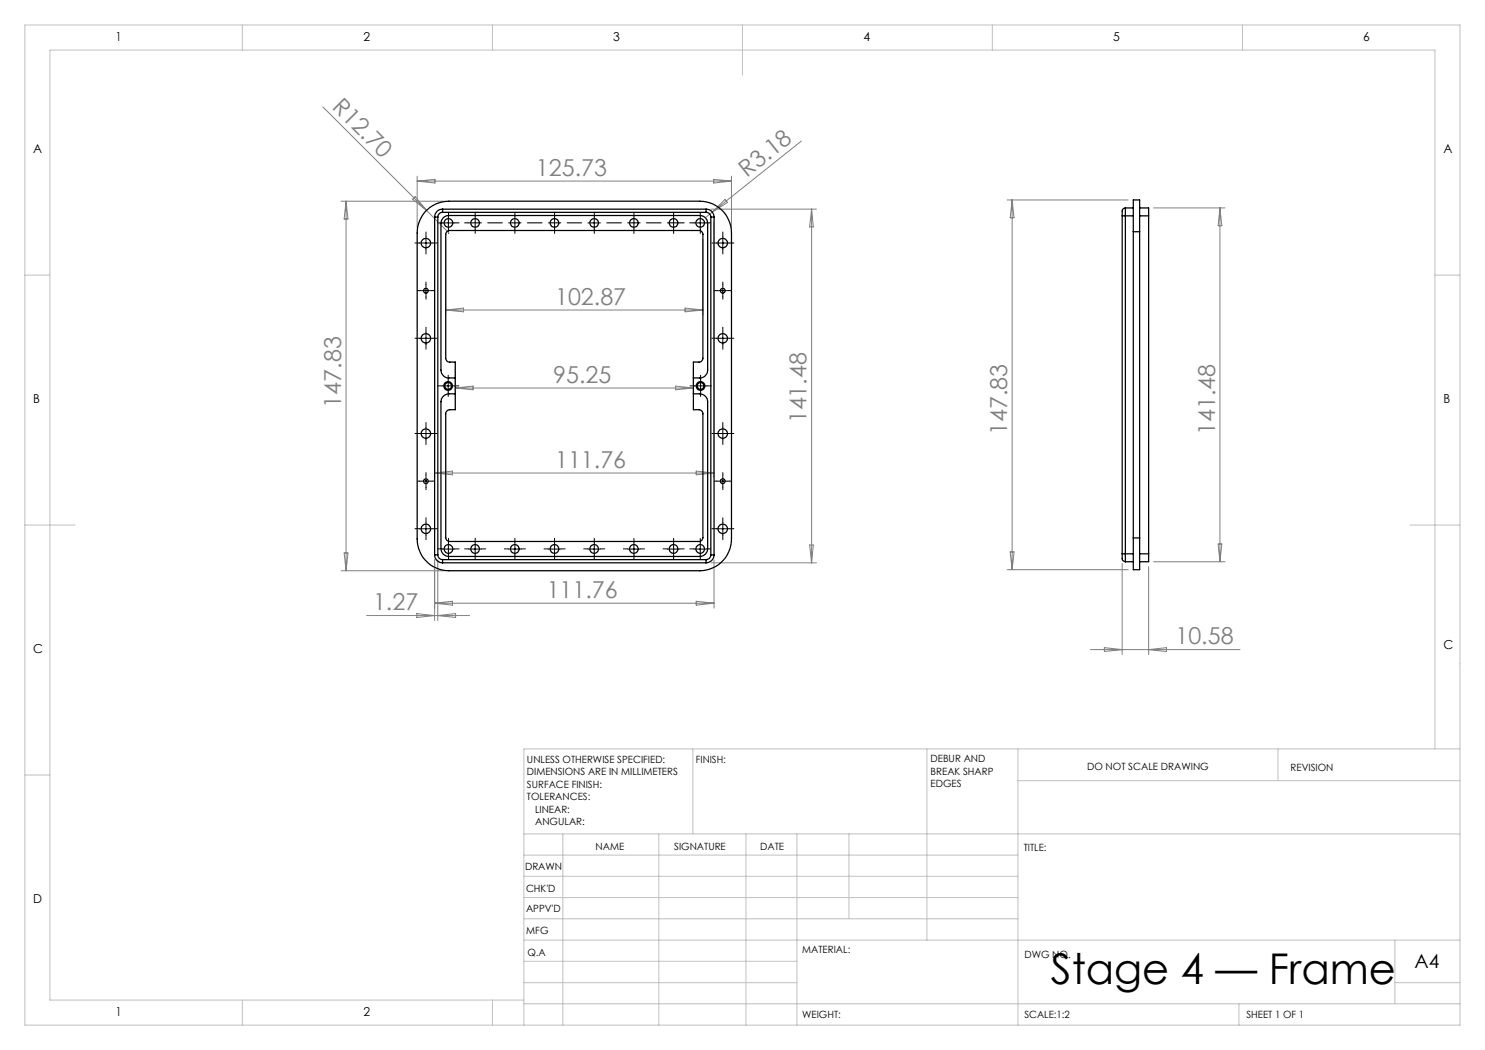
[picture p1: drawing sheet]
<svg xmlns="http://www.w3.org/2000/svg" width="297mm" height="210mm" viewBox="0 0 297 210" stroke-linecap="round" stroke-linejoin="round" font-family="sans-serif">
<g fill="none" stroke="#000" stroke-width=".2" stroke-dasharray="15.2 1.3 1.3 1.3">
<path d="M83.9 48.6h-.9M83.9 58.1h-.4M85.2 47.3v-.9M85.2 49.8v1M85.2 56.9v-.5M85.2 59.4v.4M86.4 48.6h1M86.4 58.1h.5M88.5 44.6h-.9M89.7 43.3v-.8M89.7 45.8v.9M91 44.6h.8"/>
<path d="M93.8 44.6h-.9M95 44.6v1.2M95 44.6h1.3M95 44.6v-1.3M95 44.6h-1.2M95 45.8v.9M95 43.3v-.8M100.5 44.6h-3M103 44.6v1.2M103 44.6h1.2M103 44.6v-1.3M103 44.6h-1.3"/>
<path d="M103 45.8v.9M103 43.3v-.8M108.4 44.6h-2.9M110.9 44.6v1.2M110.9 44.6h1.3M110.9 44.6v-1.3M110.9 44.6h-1.2M110.9 45.8v.9M110.9 43.3v-.8M116.4 44.6h-3M118.9 45.8v.9M118.9 43.3v-.8"/>
<path d="M124.3 44.6h-2.9M126.8 44.6v1.2M126.8 44.6h1.2M126.8 44.6v-1.3M126.8 44.6h-1.3M126.8 45.8v.9M126.8 43.3v-.8M132.2 44.6h-2.9M134.7 44.6v1.2M134.7 44.6h1.3M134.7 44.6v-1.3M134.7 44.6h-1.2"/>
<path d="M134.7 45.8v.9M134.7 43.3v-.8M136 44.6h.8M138.8 44.6h-.9M140.1 43.3v-.8M140.1 45.8v.9M141.3 44.6h.9M143.3 48.6h-.9M143.3 58.1h-.4M144.6 47.3v-.9M144.6 49.8v1M144.6 56.9v-.5"/>
<path d="M144.6 59.4v.4M145.8 48.6h1M145.8 58.1h.5M83.9 67.6h-.9M85.2 66.4v-.9M85.2 68.9v.9M86.4 67.6h1M88.4 77.2h-.9M89.6 75.9v-.9M89.6 78.4v.9M90.9 77.2h.9M138.9 77.2h-.9"/>
<path d="M140.1 75.9v-.9M140.1 78.4v.9M141.4 77.2h.8M143.3 67.6h-.9M144.6 66.4v-.9M144.6 68.9v.9M145.8 67.6h1M83.9 86.7h-.9M83.9 96.2h-.4M85.2 85.4v-.9M85.2 87.9v1M85.2 95v-.5"/>
<path d="M85.2 97.5v.4M86.4 86.7h1M86.4 96.2h.5M143.3 86.7h-.9M143.3 96.2h-.4M144.6 85.4v-.9M144.6 87.9v1M144.6 95v-.5M144.6 97.5v.4M145.8 86.7h1M145.8 96.2h.5M83.9 105.7h-.9"/>
<path d="M85.2 104.5v-.9M85.2 107v.9M86.4 105.7h1M88.5 109.8h-.9M89.7 108.5v-.8M89.7 111v.9M91 109.8h.8M93.8 109.8h-.9M95 108.5v-.8M95 111v.9M96.3 109.8h.9M101.7 109.8h-.8"/>
<path d="M103 108.5v-.8M103 111v.9M104.2 109.8h.9M109.7 109.8h-.9M110.9 108.5v-.8M110.9 111v.9M112.2 109.8h.8M117.6 109.8h-.9M118.9 108.5v-.8M118.9 111v.9M120.1 109.8h.9M125.5 109.8h-.8"/>
<path d="M126.8 108.5v-.8M126.8 111v.9M128 109.8h.9M133.5 109.8h-.9M134.7 108.5v-.8M134.7 111v.9M136 109.8h.8M138.8 109.8h-.9M140.1 108.5v-.8M140.1 111v.9M141.3 109.8h.9M143.3 105.7h-.9"/>
<path d="M144.6 104.5v-.9M144.6 107v.9M145.8 105.7h1"/>
</g>
<g fill="none" stroke="#000" stroke-width=".2">
<path d="M83.9 48.6h2.5M83.9 58.1h2.5M85.2 47.4v2.5M85.2 56.9v2.5M88.4 44.6h2.5M89.7 43.3v2.6M117.6 44.6h2.5M118.9 43.3v2.6M138.8 44.6h2.5M140.1 43.3v2.6M143.3 48.6h2.5M143.3 58.1h2.5"/>
<path d="M144.6 47.4v2.5M144.6 56.9v2.5M83.9 67.7h2.5M85.2 66.4v2.5M88.4 77.2h2.5M89.6 75.9v2.5M138.9 77.2h2.5M140.1 75.9v2.5M143.3 67.7h2.5M144.6 66.4v2.5M83.9 86.7h2.5M83.9 96.2h2.5"/>
<path d="M85.2 85.5v2.5M85.2 95v2.5M143.3 86.7h2.5M143.3 96.2h2.5M144.6 85.5v2.5M144.6 95v2.5M83.9 105.8h2.5M85.2 104.5v2.5M88.4 109.8h2.5M89.7 108.5v2.5M93.8 109.8h2.5M95 108.5v2.5"/>
<path d="M101.7 109.8h2.5M103 108.5v2.5M109.6 109.8h2.5M110.9 108.5v2.5M117.6 109.8h2.5M118.9 108.5v2.5M125.5 109.8h2.5M126.8 108.5v2.5M133.5 109.8h2.5M134.7 108.5v2.5M138.8 109.8h2.5M140.1 108.5v2.5"/>
<path d="M143.3 105.8h2.5M144.6 104.5v2.5"/>
</g>
<g fill="none" stroke="#c0c0c0" stroke-width=".2">
<path d="M5 5h287v200h-287zM48.5 5v5M98.5 5v5M148.5 5v10M198.5 5v5M248.5 5v5M5 55h5M287 55h5M5 105h10M282 105h10M5 155h5M138.6 149.8v17"/>
<path d="M185.4 149.8v38.2M203.6 149.8v55.2M203.6 156.1h88.4M255.6 149.8v6.3M287 149.8v-139.8h-277v190h94.8M292 149.8h-187.2v55.2M104.8 166.8h187.2M104.8 179.5h98.8M104.8 175.3h98.8M104.8 171h98.8M112.6 166.8v38.2M131.8 166.8v38.2"/>
<path d="M149.2 166.8v38.2M159.4 166.8v38.2M169.8 166.8v17M104.8 183.8h98.8M104.8 196.5h54.6M104.8 192.3h54.6M104.8 188h187.2M279 196.5h13M279 188v12.8M48.5 200v5M98.5 200v5M104.8 200.8h187.2"/>
<path d="M247.8 200.8v4.2"/>
</g>
<g fill="none" stroke="#808080" stroke-width=".2">
<path d="M64.6 21.4l20.7 20.7M82.5 39.9l.5-.6 2.3 2.8zM83.4 35.2v10.4M83.4 36.2h62.9M83.4 36.2l3.6-.3v.7zM142.7 35.9l3.6 .3-3.6 .4zM146.3 35.2v10.4M160.3 28.2l-17.8 14.2M201.4 40h24.2M202.4 40v73.9M202.4 40l.4 3.6h-.8zM68.2 40.2h20.6"/>
<path d="M69.2 40.2v74M69.2 40.2l.4 3.6h-.8zM85.3 42.1l4.5 4.5M86.9 44.4v51.2M89.1 47.9v15.1M140.6 47.9v15.1M142.2 41.8h21.1M142.5 42.4l-1.3 1M142.5 42.4l2.5-2.5 .5 .6zM142.8 44.4v51.2M162.3 41.8v70.8M162.3 41.8l.4 3.6h-.8z"/>
<path d="M230.7 41.6h14.3M244 41.6v70.8M244 41.6l.4 3.5h-.8zM89.1 62h51.5M89.1 62l3.6-.4v.8zM91.1 73.4v5.2M91.1 77.6h47.6M91.1 77.6l3.5-.4v.8zM135.1 77.2l3.6 .4-3.6 .4zM137 61.6l3.6 .4-3.6 .4zM138.7 73.4v5.2M86.9 94.6h55.9"/>
<path d="M86.9 94.6l3.6-.4v.8zM139.2 94.2l3.6 .4-3.6 .4zM68.2 114.2h20.6M68.8 110.6h.8l-.4 3.6zM86.9 112v12.1M87.6 112v12.1M142.2 112.6h21.1M142.8 112v9.6M161.9 109h.8l-.4 3.6zM201.4 113.9h24.2M202 110.4h.8l-.4 3.5zM224.4 112.7v18.2"/>
<path d="M229.7 113.3v17.6M230.7 112.4h14.3M243.6 108.8h.8l-.4 3.6zM73.3 123.1h20.6M83.4 122.7l3.5 .4-3.5 .4zM86.9 120.6l3.6-.3v.7zM86.9 120.6h55.9M87.6 123.1l3.5-.4v.8zM139.2 120.3l3.6 .3-3.6 .4zM218.1 129.9h29.9M220.9 129.5l3.5 .4-3.5 .4zM229.7 129.9l3.6-.4v.8z"/>
</g>
<g fill="none" stroke="#000" stroke-width=".25">
<path d="M85.1 42.3a6.3 6.3 0 0 1 4.7-2.1h50.1a6.4 6.4 0 0 1 6.4 6.4v61.2a6.4 6.4 0 0 1-6.4 6.4h-50.1a6.4 6.4 0 0 1-6.4-6.4v-61.2l.3-2 .6-1.2zM86.9 43.4h.7M86.9 43.4v67.6M87.6 43.4v67.6M88.5 42.5a.96 .96 0 0 0-.9 .9M88.5 41.8v.7M88.5 41.8a1.57 1.57 0 0 0-1.6 1.6M88.5 42.5h52.7M88.5 41.8h52.7M89.4 46.3l.4-.2h50a.78 .78 0 0 1 .8 .8v24.7a.78 .78 0 0 1-.8 .8h-1.1v9.5h1.1a.85 .85 0 0 1 .8 .9v24.7a.78 .78 0 0 1-.8 .8h-49.8a.78 .78 0 0 1-.9-.8v-24.7a.85 .85 0 0 1 .9-.9h1.1v-9.5h-1.1a.78 .78 0 0 1-.9-.8v-24.9zM141.2 42.5a.96 .96 0 0 1 1 .9M141.2 41.8v.7"/>
<path d="M141.2 41.8a1.57 1.57 0 0 1 1.6 1.6M142.2 43.4h.6M142.2 43.4v67.6M142.8 43.4v67.6M224.4 43.2h.7M224.4 43.2v67.6M225.1 41.6v1.6M225.1 41.6a.9 .9 0 0 0-.7 1.2v.4M225.1 43.2h1.6M225.1 41.6h1.6M225.1 43.2v67.6M226.7 46.3v-6.3h1.2v6.3"/>
<path d="M226.7 46.3h1.2M226.7 46.3v61.3M227.9 41.6h1.8v1.6M227.9 46.3v61.3M227.9 43.2h1.8M229.7 43.2v67.6M91.1 75.6a2.7 2.7 0 0 1-2.2-.3l-.6-.7-.1-.6v-29.3a1.57 1.57 0 0 1 1.6-1.6h50.1a1.57 1.57 0 0 1 1.6 1.6v29.3a1.57 1.57 0 0 1-1.6 1.6h-1.2M91.1 78.8a2.85 2.85 0 0 0-2.2 .2l-.6 .8-.1 .6v29.3a1.57 1.57 0 0 0 1.6 1.6h50.1a1.57 1.57 0 0 0 1.6-1.6v-29.3a1.63 1.63 0 0 0-1.6-1.6h-1.2M86.9 111a1.57 1.57 0 0 0 1.6 1.6M86.9 111h.7M87.6 111a.96 .96 0 0 0 .9 .9M88.5 111.9v.7"/>
<path d="M88.5 111.9h52.7M88.5 112.6h52.7M141.2 111.9v.7M142.2 111a.96 .96 0 0 1-1 .9M142.2 111h.6M142.8 111a1.57 1.57 0 0 1-1.6 1.6M224.4 110.8h.7M224.4 110.8a1.21 1.21 0 0 0 .7 1.6M225.1 110.8v1.6M225.1 110.8h1.6M225.1 112.4h1.6M226.7 107.6v6.3h1.2v-6.3"/>
<path d="M226.7 107.6h1.2M227.9 110.8h1.8M229.7 110.8v1.6h-1.8"/>
<circle cx="85.2" cy="58.1" r=".48"/>
<circle cx="85.2" cy="48.6" r=".94"/>
<circle cx="89.7" cy="44.6" r=".87"/>
<circle cx="95" cy="44.6" r=".87"/>
<circle cx="103" cy="44.6" r=".87"/>
<circle cx="110.9" cy="44.6" r=".87"/>
<circle cx="118.8" cy="44.6" r=".87"/>
<circle cx="126.8" cy="44.6" r=".87"/>
<circle cx="134.7" cy="44.6" r=".87"/>
<circle cx="140" cy="44.6" r=".86"/>
<circle cx="144.6" cy="58.1" r=".48"/>
<circle cx="144.6" cy="48.6" r=".94"/>
<circle cx="85.2" cy="67.7" r=".94"/>
<circle cx="89.6" cy="77.2" r=".87"/>
<circle cx="89.6" cy="77.2" r=".67"/>
<circle cx="140.1" cy="77.2" r=".87"/>
<circle cx="140.1" cy="77.2" r=".67"/>
<circle cx="144.6" cy="67.7" r=".94"/>
<circle cx="85.2" cy="96.2" r=".48"/>
<circle cx="85.2" cy="86.7" r=".94"/>
<circle cx="144.6" cy="96.2" r=".48"/>
<circle cx="144.6" cy="86.7" r=".94"/>
<circle cx="85.2" cy="105.8" r=".94"/>
<circle cx="89.7" cy="109.8" r=".87"/>
<circle cx="95" cy="109.8" r=".87"/>
<circle cx="103" cy="109.8" r=".87"/>
<circle cx="110.9" cy="109.8" r=".87"/>
<circle cx="118.8" cy="109.8" r=".87"/>
<circle cx="126.8" cy="109.8" r=".87"/>
<circle cx="134.7" cy="109.8" r=".87"/>
<circle cx="140" cy="109.8" r=".86"/>
<circle cx="144.6" cy="105.8" r=".94"/>
</g>
<text font-size="8.5" x="210.2" y="196.7">Stage 4 — Frame</text>
<g font-size="4.7" fill="#808080">
<text x="66.2" y="21.6" transform="rotate(45 66.2 21.6)">R12.70</text>
<text x="107.2" y="35.2">125.73</text>
<text x="149.4" y="35.6" transform="rotate(-39 149.4 35.6)">R3.18</text>
<text x="111" y="61">102.87</text>
<text x="110.6" y="76.6">95.25</text>
<text x="68.2" y="81.5" transform="rotate(-90 68.2 81.5)">147.83</text>
<text x="161.3" y="84.7" transform="rotate(-90 161.3 84.7)">141.48</text>
<text x="201.4" y="87" transform="rotate(-90 201.4 87)">147.83</text>
<text x="243" y="87" transform="rotate(-90 243 87)">141.48</text>
<text x="111" y="93.6">111.76</text>
<text x="109.3" y="119.6">111.76</text>
<text x="74.6" y="122.1">1.27</text>
<text x="235.1" y="128.9">10.58</text>
</g>
<text font-size="3.9" x="282.9" y="193.6">A4</text>
<g font-size="2.5">
<text x="23.1" y="8.2">1</text>
<text x="72.7" y="8.2">2</text>
<text x="122.7" y="8.2">3</text>
<text x="172.7" y="8.2">4</text>
<text x="222.7" y="8.2">5</text>
<text x="272.7" y="8.2">6</text>
<text x="6.7" y="30.7">A</text>
<text x="288.7" y="30.7">A</text>
<text x="6.7" y="80.7">B</text>
<text x="288.7" y="80.7">B</text>
<text x="6.7" y="130.7">C</text>
<text x="288.7" y="129.7">C</text>
<text x="6.7" y="180.7">D</text>
<text x="23.1" y="203.2">1</text>
<text x="72.7" y="203.2">2</text>
</g>
<g font-size="2">
<text x="105.4" y="152.6">UNLESS OTHERWISE SPECIFIED:</text>
<text x="105.4" y="155.1">DIMENSIONS ARE IN MILLIMETERS</text>
<text x="139.2" y="152.6">FINISH:</text>
<text x="186.1" y="152.5">DEBUR AND</text>
<text x="186.1" y="155">BREAK SHARP</text>
<text x="217.4" y="154">DO NOT SCALE DRAWING</text>
<text x="258.1" y="154.2">REVISION</text>
<text x="105.4" y="157.6">SURFACE FINISH:</text>
<text x="105.4" y="160.1">TOLERANCES:</text>
<text x="186.1" y="157.5">EDGES</text>
<text x="107" y="162.6">LINEAR:</text>
<text x="107" y="165.1">ANGULAR:</text>
<text x="119.1" y="170">NAME</text>
<text x="134.8" y="169.9">SIGNATURE</text>
<text x="152" y="169.9">DATE</text>
<text x="204.8" y="170.2">TITLE:</text>
<text x="105" y="174.1">DRAWN</text>
<text x="105.2" y="178.3">CHK'D</text>
<text x="105.2" y="182.4">APPV'D</text>
<text x="105.3" y="186.8">MFG</text>
<text x="105.5" y="191.1">Q.A</text>
<text x="160.5" y="190.5">MATERIAL:</text>
<text x="204.9" y="191.6">DWG NO.</text>
<text x="160.4" y="203.5">WEIGHT:</text>
<text x="204.9" y="203.6">SCALE:1:2</text>
<text x="249.3" y="203.6">SHEET 1 OF 1</text>
</g>
</svg>
